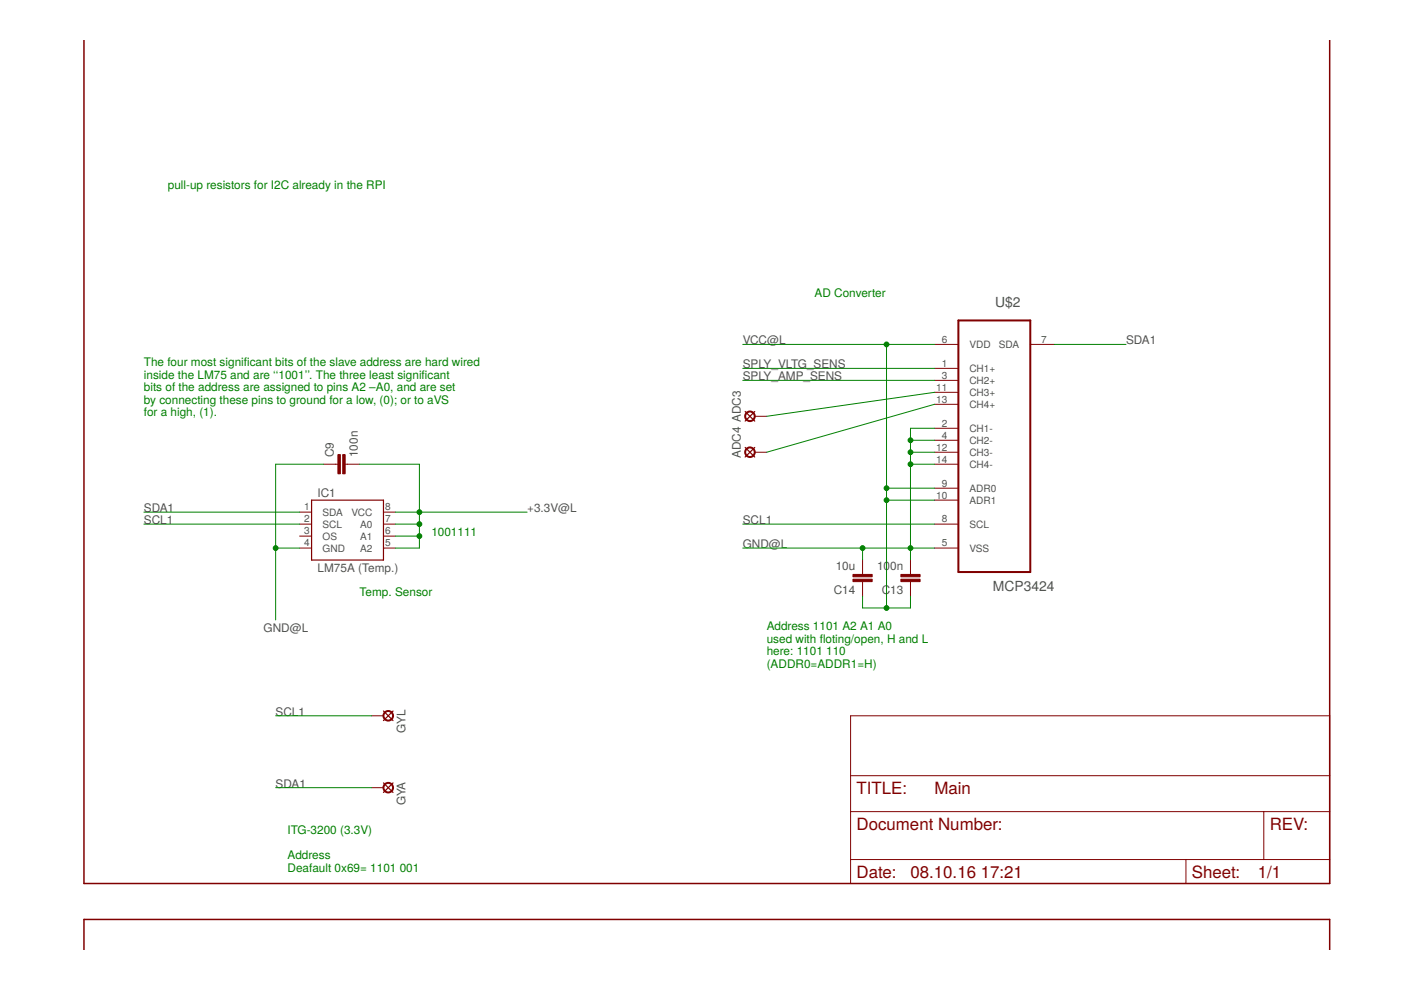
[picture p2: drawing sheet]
<svg xmlns="http://www.w3.org/2000/svg" width="297mm" height="210mm" viewBox="0 0 297 210" stroke-linecap="round" stroke-linejoin="round" font-family="sans-serif">
<path d="M281.9 8.5v178.8h-264.1v-178.8M17.8 201.5v-6.6h264.1v6.6" fill="none" stroke="#800000" stroke-width=".32"/>
<g fill="none" stroke="#800000" stroke-width=".21">
<path d="M198.1 73h5.1M198.1 78.1h5.1M218.4 73h5.1M68.6 98.4h3M73.2 98.4h3M160 95.9h2.6M160 88.3h2.6M198.1 98.4h5.1M198.1 80.6h5.1M198.1 83.2h5.1M198.1 85.7h5.1M198.1 90.8h5.1"/>
<path d="M198.1 93.3h5.1M198.1 95.9h5.1M63.5 108.6h2.6M63.5 111.1h2.6M63.5 113.7h2.6M63.5 116.2h2.6M81.3 108.6h2.5M81.3 111.1h2.5M81.3 113.7h2.5M81.3 116.2h2.5M182.9 118.7v3.1M193 118.7v3.1"/>
<path d="M198.1 111.1h5.1M198.1 116.2h5.1M198.1 103.5h5.1M198.1 106h5.1M182.9 123.3v3.1M193 123.3v3.1M78.8 151.8h2.5M180.3 151.8h101.6v35.5h-101.6zM78.8 167h2.5M180.3 172.1h101.6M180.3 164.5h101.6M267.9 172.1v10.1"/>
<path d="M180.3 182.2h101.6M251.4 182.2v5.1"/>
</g>
<path d="M158 87.2l2 2.1M158 94.9l2 2M160 87.2l-2 2.1M160 94.9l-2 2M66.1 106h15.2v12.7h-15.2zM81.3 150.7l2 2.1M83.3 150.7l-2 2.1M81.3 166l2 2M83.3 166l-2 2" fill="none" stroke="#800000" stroke-width=".25"/>
<g fill="#800000" stroke="#800000" stroke-width=".21">
<path d="M72.7 96.4h.5v4.1h-.5z"/>
<path d="M71.6 96.4h.6v4.1h-.6z"/>
<path d="M191 121.8h4.1v.5h-4.1z"/>
<path d="M191 122.8h4.1v.5h-4.1z"/>
<path d="M180.8 121.8h4.1v.5h-4.1z"/>
<path d="M180.8 122.8h4.1v.5h-4.1z"/>
</g>
<g fill="none" stroke="#800000" stroke-width=".42">
<path d="M203.2 67.9h15.2v53.4h-15.2z"/>
<circle cx="159" cy="88.3" r="1.02"/>
<circle cx="159" cy="95.9" r="1.02"/>
<circle cx="82.3" cy="151.8" r="1.02"/>
<circle cx="82.3" cy="167" r="1.02"/>
</g>
<g fill="none" stroke="#008000" stroke-width=".21">
<path d="M157.5 73h40.6M157.5 78.1h40.6M188 73v55.9M223.5 73h15.2M68.6 98.4h-10.2v33M76.2 98.4h12.7v17.8h-5.1M157.5 80.6h40.6M193 98.4h5.1M193 93.3h5.1M193 95.9h5.1M198.1 90.8h-5.1v27.9M198.1 83.2l-35.5 5.1"/>
<path d="M198.1 85.7l-35.5 10.2M30.5 108.6h33M30.5 111.1h33M58.4 116.2h5.1M83.8 108.6h28M83.8 111.1h5.1M83.8 113.7h5.1M157.5 111.1h40.6M157.5 116.2h40.6M182.9 116.2v2.5M188 103.5h10.1M188 106h10.1"/>
<path d="M182.9 126.4v2.5h10.1v-2.5M58.4 151.8h20.4M58.4 167h20.4"/>
</g>
<g fill="#008000" stroke="#008000" stroke-width=".21">
<circle cx="188" cy="128.9" r=".51"/>
<circle cx="188" cy="73" r=".51"/>
<circle cx="188" cy="103.5" r=".51"/>
<circle cx="188" cy="106" r=".51"/>
<circle cx="88.9" cy="108.6" r=".51"/>
<circle cx="88.9" cy="113.7" r=".51"/>
<circle cx="88.9" cy="111.1" r=".51"/>
<circle cx="58.4" cy="116.2" r=".51"/>
<circle cx="182.9" cy="116.2" r=".51"/>
<circle cx="193" cy="116.2" r=".51"/>
<circle cx="193" cy="93.3" r=".51"/>
<circle cx="193" cy="95.9" r=".51"/>
<circle cx="193" cy="98.4" r=".51"/>
</g>
<g font-size="3.6" fill="#800000">
<text x="181.6" y="168.3">TITLE:</text>
<text x="198.1" y="168.3">Main</text>
<text x="181.6" y="175.9">Document Number:</text>
<text x="269.2" y="175.9">REV:</text>
<text x="181.6" y="186.1">Date:</text>
<text x="193" y="186.1">08.10.16</text>
<text x="207.9" y="186.1">17:21</text>
<text x="252.7" y="186.1">Sheet:</text>
<text x="266.7" y="186.1">1/1</text>
</g>
<g font-size="2.9" fill="#505050">
<text x="211" y="65.2">U$2</text>
<text x="210.5" y="125.4">MCP3424</text>
</g>
<g font-size="2.5" fill="#008000">
<text x="35.6" y="40">pull-up resistors for I2C already in the RPI</text>
<text x="172.7" y="62.9">AD Converter</text>
<text x="30.5" y="77.6">The four most signifcant bits of the slave address are hard wired</text>
<text x="51.7" y="77.6">i</text>
<text x="30.5" y="80.3">inside the LM75 and are ‘‘1001’’. The three least signifcant</text>
<text x="30.5" y="82.9">bits of the address are assigned to pins A2 –A0, and are set</text>
<text x="89.4" y="80.3">i</text>
<text x="30.5" y="85.6">by connecting these pins to ground for a low, (0); or to aVS</text>
<text x="30.5" y="88.3">for a high, (1).</text>
<text x="91.5" y="113.7">1001111</text>
<text x="76.2" y="126.4">Temp. Sensor</text>
<text x="162.6" y="133.6">Address 1101 A2 A1 A0</text>
<text x="162.6" y="136.3">used with foting/open, H and L</text>
<text x="173.8" y="136.3">l</text>
<text x="162.6" y="138.9">here: 1101</text>
<text x="162.6" y="141.6">(ADDR0=ADDR1=H)</text>
<text x="175.2" y="138.9">110</text>
<text x="61" y="176.8">ITG-3200 (3.3V)</text>
<text x="61" y="182.1">Address</text>
<text x="61" y="184.8">Deafault 0x69= 1101</text>
<text x="84.8" y="184.8">001</text>
</g>
<g font-size="2.5" fill="#505050">
<text x="157.5" y="73">VCC@L</text>
<text x="238.7" y="73">SDA1</text>
<text x="157.5" y="78.1">SPLY_VLTG_SENS</text>
<text x="157.5" y="80.7">SPLY_AMP_SENS</text>
<text x="70.8" y="96.9" transform="rotate(-90 70.8 96.9)">C9</text>
<text x="75.8" y="96.9" transform="rotate(-90 75.8 96.9)">100n</text>
<text x="157.1" y="97.2" transform="rotate(-90 157.1 97.2)">ADC4 ADC3</text>
<text x="67.3" y="105.4">IC1</text>
<text x="30.5" y="108.6">SDA1</text>
<text x="30.5" y="111.1">SCL1</text>
<text x="111.8" y="108.6">+3.3V@L</text>
<text x="157.5" y="111.1">SCL1</text>
<text x="157.5" y="116.2">GND@L</text>
<text x="67.3" y="121.3">LM75A (Temp.)</text>
<text x="176.8" y="126">C14</text>
<text x="177.2" y="120.9">10u</text>
<text x="186" y="120.9">100n</text>
<text x="186.9" y="126">C13</text>
<text x="55.9" y="134">GND@L</text>
<text x="58.4" y="151.8">SCL1</text>
<text x="86" y="155.3" transform="rotate(-90 86 155.3)">GYL</text>
<text x="58.4" y="167">SDA1</text>
<text x="86" y="170.6" transform="rotate(-90 86 170.6)">GYA</text>
</g>
<g font-size="2.1" fill="#505050">
<text x="199.7" y="72.7">6</text>
<text x="199.7" y="77.8">1</text>
<text x="205.5" y="73.8">VDD</text>
<text x="211.8" y="73.8">SDA</text>
<text x="220.8" y="72.7">7</text>
<text x="198.5" y="82.8">11</text>
<text x="199.7" y="80.3">3</text>
<text x="205.5" y="78.9">CH1+</text>
<text x="205.5" y="81.4">CH2+</text>
<text x="205.5" y="84">CH3+</text>
<text x="198.5" y="85.4">13</text>
<text x="205.5" y="86.5">CH4+</text>
<text x="198.5" y="95.5">12</text>
<text x="199.7" y="90.5">2</text>
<text x="199.7" y="93">4</text>
<text x="205.5" y="91.6">CH1-</text>
<text x="205.5" y="94.1">CH2-</text>
<text x="198.5" y="98.1">14</text>
<text x="205.5" y="96.7">CH3-</text>
<text x="205.5" y="99.2">CH4-</text>
<text x="198.5" y="105.7">10</text>
<text x="199.7" y="103.2">9</text>
<text x="205.5" y="104.3">ADR0</text>
<text x="205.5" y="106.8">ADR1</text>
<text x="64.5" y="108.2">1</text>
<text x="64.5" y="110.8">2</text>
<text x="64.5" y="113.3">3</text>
<text x="68.4" y="109.4">SDA</text>
<text x="68.4" y="111.9">SCL</text>
<text x="74.5" y="109.4">VCC</text>
<text x="76.3" y="111.9">A0</text>
<text x="81.6" y="113.3">6</text>
<text x="81.6" y="110.8">7</text>
<text x="81.6" y="108.2">8</text>
<text x="199.7" y="110.8">8</text>
<text x="205.5" y="111.9">SCL</text>
<text x="64.5" y="115.9">4</text>
<text x="68.4" y="114.4">OS</text>
<text x="68.4" y="117">GND</text>
<text x="76.3" y="117">A2</text>
<text x="76.3" y="114.4">A1</text>
<text x="81.6" y="115.9">5</text>
<text x="199.7" y="115.9">5</text>
<text x="205.5" y="117">VSS</text>
</g>
</svg>
